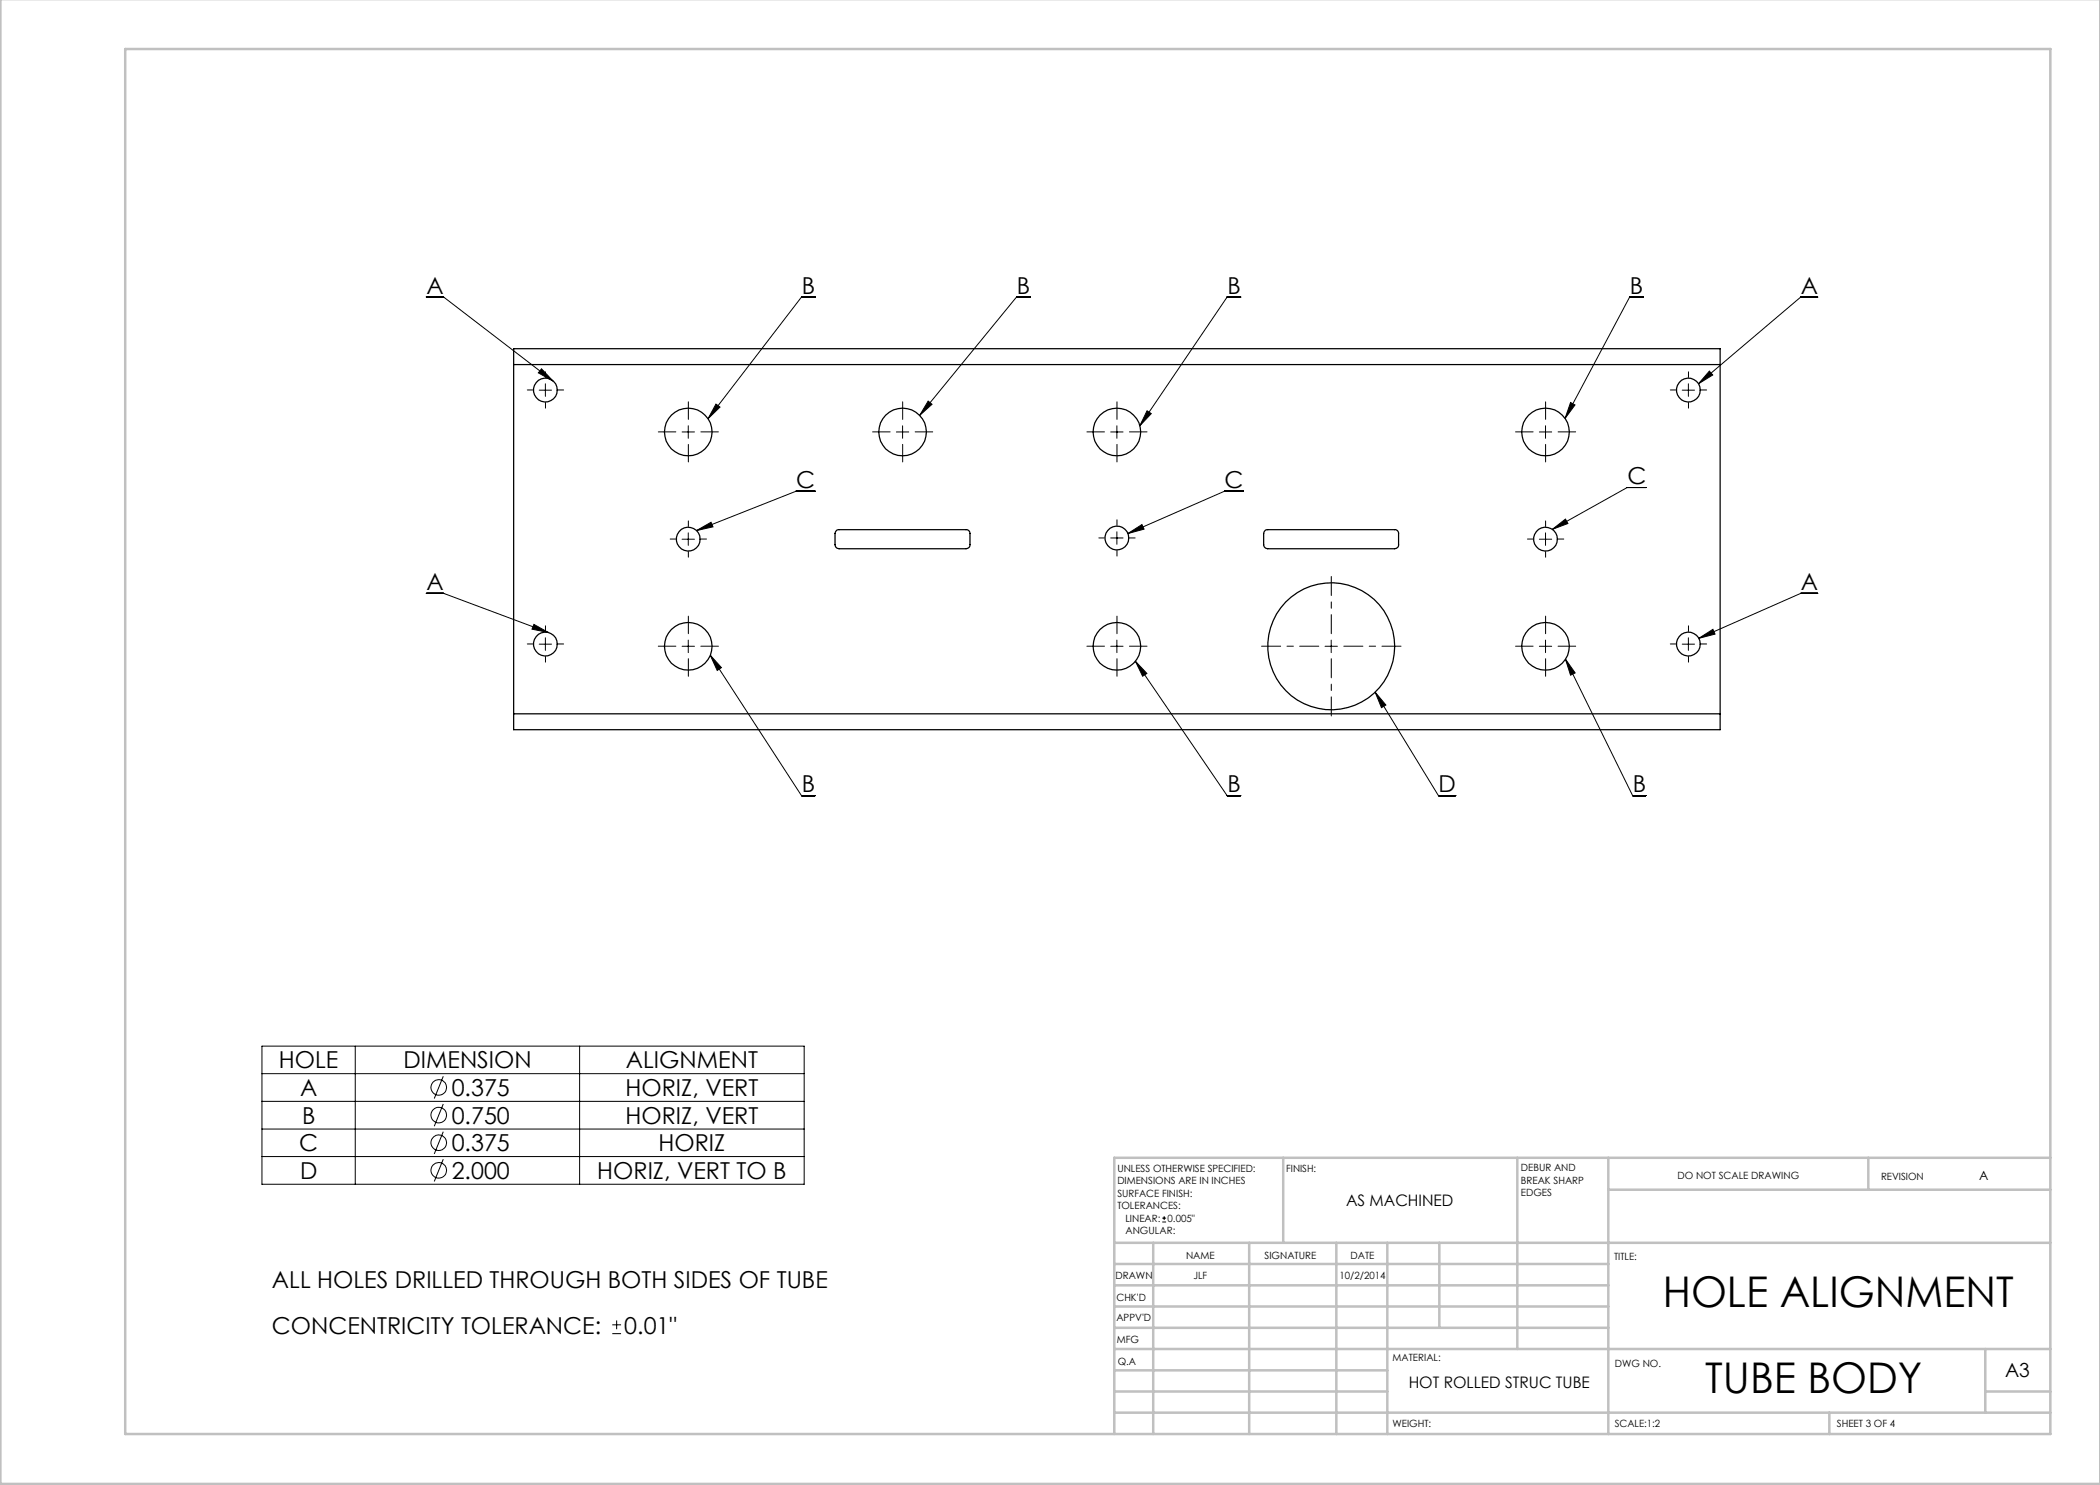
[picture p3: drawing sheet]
<svg xmlns="http://www.w3.org/2000/svg" width="420mm" height="297mm" viewBox="0 0 420 297" stroke-linecap="round" stroke-linejoin="round" font-family="sans-serif">
<g fill="none" stroke="#000" stroke-width=".2">
<path d="M85.3 59.4h3.4l21.9 16.8M163 59.4h-2.7l-18.7 24.3M206 59.4h-2.7l-19.4 23.7M248.1 59.4h-2.7l-17.4 25.8M328.6 59.4h-2.7l-12.9 24.3M363.5 59.4h-3.3l-20.5 17.4M107.8 78h2.5M108.3 73.8l2.3 2.4-2.9-1.6zM109.1 76.8v2.5M336.4 78h2.5M337.7 76.8v2.5M341.9 74.2l.6 .8-2.8 1.8z"/>
<path d="M136.4 86.4h2.5M137.7 85.2v2.5M143.2 80.8l.8 .6-2.4 2.3zM163 98.2h-3.8l-19.9 7.9M179.3 86.4h2.5M180.5 85.2v2.5M185.6 80.2l.8 .7-2.5 2.2zM222.1 86.4h2.5M223.4 85.2v2.5M229.4 82.2l.9 .5-2.3 2.5zM248.7 98.2h-3.8l-19.3 8.5M307.9 86.4h2.4"/>
<path d="M309.1 85.2v2.5M314.1 80.5l.9 .5-2 2.7zM329.2 97.5h-3.8l-14.9 8.4M85.3 118.7h3.4l21 7.8M136.4 107.8h2.5M137.7 106.6v2.5M139.3 106.1l2.9-1.6 .4 .9zM222.1 107.6h2.5M223.4 106.4v2.5M225.6 106.7l2.8-1.8 .4 .9zM307.9 107.8h2.4M309.1 106.6v2.5"/>
<path d="M310.5 105.9l2.6-2.1 .5 .9zM363.5 118.7h-3.3l-20.4 9M106.8 124.9l2.9 1.6-3.3-.7zM107.8 128.8h2.5M109.1 127.6v2.5M136.4 129.3h2.5M137.7 128v2.5M142.1 131.1l2.2 2.4-.9 .6zM142.1 131.1l18.2 28h2.7M222.1 129.3h2.5M223.4 128v2.5M227.1 132.3l18.3 26.8h2.7"/>
<path d="M227.1 132.3l2.3 2.4-.9 .6zM265 129.3h2.5M266.2 128v2.5M275 138.4l2.2 2.6-.9 .5zM275 138.4l12.7 20.7h3.4M307.9 129.3h2.4M309.1 128v2.5M313.1 131.8l13.4 27.3h2.7M313.1 131.8l1.9 2.8-.9 .4zM336.4 128.8h2.5M337.7 127.6v2.5M339.8 127.7l2.8-1.8 .4 .9z"/>
<path d="M52.4 209.2h108.4v27.7h-108.4zM52.4 214.7h108.4M71 209.2v27.7M88.7 215.3l-1.8 4.4M115.9 209.2v27.7M52.4 220.3h108.4M52.4 225.8h108.4M52.4 231.3h108.4M88.7 220.8l-1.8 4.4M88.7 226.3l-1.8 4.5M88.7 231.8l-1.8 4.5M232.4 244.4h.8"/>
<path d="M232.4 243.6h.8M232.8 243.2v.8M122.4 266.7h1.8M122.4 265h1.8M123.3 264.1v1.7"/>
<circle cx="87.8" cy="217.5" r="1.56"/>
<circle cx="87.8" cy="234.1" r="1.56"/>
<circle cx="87.8" cy="223" r="1.55"/>
<circle cx="87.8" cy="228.6" r="1.55"/>
</g>
<g fill="none" stroke="#000" stroke-width=".2" stroke-dasharray="15.2 1.3 1.3 1.3">
<path d="M106.6 78h-1.1M109.1 75.5v-1.1M111.6 78h1.1M335.2 78h-1.1M337.7 75.5v-1.1M340.2 78h1.1M109.1 80.5v1.1M135.2 86.4h-3.5M137.7 83.9v-3.5M137.7 88.9v3.5M140.2 86.4h3.5M178 86.4h-3.5"/>
<path d="M180.5 83.9v-3.5M180.5 88.9v3.5M183 86.4h3.5M220.9 86.4h-3.5M223.4 83.9v-3.5M223.4 88.9v3.5M225.9 86.4h3.5M306.6 86.4h-3.5M309.1 83.9v-3.5M309.1 88.9v3.5M311.6 86.4h3.5M337.7 80.5v1.1"/>
<path d="M135.2 107.8h-1.2M137.7 105.3v-1.1M137.7 110.3v1.1M140.2 107.8h1.1M220.9 107.6h-1.1M223.4 105.1v-1.1M223.4 110.1v1.1M225.9 107.6h1.1M306.6 107.8h-1.1M309.1 105.3v-1.1M309.1 110.3v1.1M311.6 107.8h1.2"/>
<path d="M106.6 128.8h-1.1M109.1 126.3v-1.1M109.1 131.3v1.1M111.6 128.8h1.1M135.2 129.2h-3.5M137.7 126.7v-3.5M137.7 131.7v3.6M140.2 129.2h3.5M220.9 129.2h-3.5M223.4 126.7v-3.5M223.4 131.7v3.6M225.9 129.2h3.5"/>
<path d="M306.6 129.2h-3.5M309.1 126.7v-3.5M309.1 131.7v3.6M311.6 129.2h3.5M335.2 128.8h-1.1M337.7 126.3v-1.1M337.7 131.3v1.1M340.2 128.8h1.1"/>
</g>
<path d="M263.8 129.2h-11.5M266.3 126.7v-11.4M266.3 131.7v11.5M268.8 129.2h11.4" fill="none" stroke="#000" stroke-width=".2" stroke-dasharray="15.2 1.3 1.3 1.3" stroke-dashoffset="11.4"/>
<g fill="none" stroke="#c0c0c0" stroke-width=".5">
<path d="M.1 -.1v296.9h419.9M25 9.8h385.1v277h-385.1zM256.6 231.6v17M303.5 231.6v38.2M321.7 231.6v55.2M321.7 237.9h88.4M373.7 231.6v6.3M410.1 231.6h-187.3v55.2M222.8 248.6h187.3M222.8 257.1h98.9M222.8 252.8h98.9M230.6 248.6v38.2"/>
<path d="M249.8 248.6v38.2M267.3 248.6v38.2M277.5 248.6v38.2M287.9 248.6v17M222.8 265.6h98.9M222.8 261.3h98.9M222.8 278.3h54.7M222.8 274.1h54.7M222.8 269.8h187.3M397.1 278.3h13M397.1 269.8v12.7M222.8 282.5h187.3"/>
<path d="M365.9 282.5v4.3"/>
</g>
<path d="M108.3 73.8l2.3 2.4-2.9-1.6zM106.8 124.9l2.9 1.6-3.3-.7zM341.9 74.2l.6 .8-2.8 1.8zM339.8 127.7l2.8-1.8 .4 .9zM143.2 80.8l.8 .6-2.4 2.3zM142.1 131.1l2.2 2.4-.9 .6zM185.6 80.2l.8 .7-2.5 2.2zM229.4 82.2l.9 .5-2.3 2.5zM227.1 132.3l2.3 2.4-.9 .6zM314.1 80.5l.9 .5-2 2.7zM313.1 131.8l1.9 2.8-.9 .4zM275 138.4l2.2 2.6-.9 .5zM139.3 106.1l2.9-1.6 .4 .9zM225.6 106.7l2.8-1.8 .4 .9zM310.5 105.9l2.6-2.1 .5 .9z" fill="#000"/>
<g fill="none" stroke="#000" stroke-width=".25">
<path d="M102.7 72.9v-3.2h241.3v3.2M102.7 72.9v69.9M102.7 72.9h241.3M344 72.9v69.9M167.3 106.1l.4-.2h25.5a.73 .73 0 0 1 .8 .8v2.2a.78 .78 0 0 1-.8 .8h-25.4a.85 .85 0 0 1-.8-.8v-2.2zM253 106.1l.4-.2h25.5a.73 .73 0 0 1 .8 .8v2.2a.78 .78 0 0 1-.8 .8h-25.4a.85 .85 0 0 1-.8-.8v-2.2zM102.7 142.8v3.1h241.3v-3.1M102.7 142.8h241.3"/>
<circle cx="109.1" cy="78" r="2.38"/>
<circle cx="337.7" cy="78" r="2.38"/>
<circle cx="137.7" cy="86.4" r="4.8"/>
<circle cx="180.5" cy="86.4" r="4.8"/>
<circle cx="223.4" cy="86.4" r="4.8"/>
<circle cx="309.1" cy="86.4" r="4.8"/>
<circle cx="137.6" cy="107.8" r="2.38"/>
<circle cx="223.4" cy="107.6" r="2.37"/>
<circle cx="309.1" cy="107.8" r="2.38"/>
<circle cx="109.1" cy="128.8" r="2.38"/>
<circle cx="137.7" cy="129.2" r="4.8"/>
<circle cx="223.4" cy="129.2" r="4.8"/>
<circle cx="266.2" cy="129.3" r="12.7"/>
<circle cx="309.1" cy="129.2" r="4.8"/>
<circle cx="337.7" cy="128.8" r="2.38"/>
</g>
<g font-size="8.5">
<text x="332.6" y="261.5">HOLE ALIGNMENT</text>
<text x="341.1" y="278.5">TUBE BODY</text>
</g>
<g font-size="4.7">
<text x="85.3" y="58.8">A</text>
<text x="160.4" y="58.8">B</text>
<text x="203.4" y="58.8">B</text>
<text x="245.5" y="58.8">B</text>
<text x="326" y="58.8">B</text>
<text x="360.2" y="58.8">A</text>
<text x="159.3" y="97.6">C</text>
<text x="244.9" y="97.6">C</text>
<text x="325.5" y="96.9">C</text>
<text x="85.3" y="118">A</text>
<text x="360.2" y="118">A</text>
<text x="160.4" y="158.5">B</text>
<text x="245.5" y="158.5">B</text>
<text x="287.7" y="158.5">D</text>
<text x="326.6" y="158.5">B</text>
<text x="55.8" y="213.6">HOLE</text>
<text x="80.7" y="213.6">DIMENSION</text>
<text x="125.2" y="213.6">ALIGNMENT</text>
<text x="60" y="219.2">A</text>
<text x="90.3" y="219.2">0.375</text>
<text x="125.1" y="219.2">HORIZ, VERT</text>
<text x="60.4" y="224.8">B</text>
<text x="90.3" y="224.8">0.750</text>
<text x="125.1" y="224.8">HORIZ, VERT</text>
<text x="59.8" y="230.3">C</text>
<text x="90.3" y="230.3">0.375</text>
<text x="131.7" y="230.3">HORIZ</text>
<text x="60" y="235.8">D</text>
<text x="90.3" y="235.8">2.000</text>
<text x="119.5" y="235.8">HORIZ, VERT TO B</text>
<text x="54.4" y="257.7">ALL HOLES DRILLED THROUGH BOTH SIDES OF TUBE</text>
<text x="54.4" y="266.7">CONCENTRICITY TOLERANCE:</text>
<text x="124.9" y="266.7">0.01&quot;</text>
</g>
<text font-size="3.9" x="401" y="275.4">A3</text>
<g font-size="3.2">
<text x="269.2" y="241.2">AS MACHINED</text>
<text x="281.7" y="277.7">HOT ROLLED STRUC TUBE</text>
</g>
<text font-size="2.5" x="395.8" y="235.9">A</text>
<g font-size="2">
<text x="223.5" y="234.4">UNLESS OTHERWISE SPECIFIED:</text>
<text x="223.5" y="236.9">DIMENSIONS ARE IN INCHES</text>
<text x="223.5" y="239.4">SURFACE FINISH:</text>
<text x="257.2" y="234.4">FINISH:</text>
<text x="304.2" y="234.3">DEBUR AND</text>
<text x="304.2" y="236.8">BREAK SHARP</text>
<text x="304.2" y="239.3">EDGES</text>
<text x="335.5" y="235.8">DO NOT SCALE DRAWING</text>
<text x="376.2" y="236">REVISION</text>
<text x="223.5" y="241.9">TOLERANCES:</text>
<text x="225.1" y="244.4">LINEAR:</text>
<text x="233.5" y="244.4">0.005&quot;</text>
<text x="225.1" y="246.9">ANGULAR:</text>
<text x="237.2" y="251.8">NAME</text>
<text x="252.9" y="251.7">SIGNATURE</text>
<text x="270.1" y="251.7">DATE</text>
<text x="223.1" y="255.9">DRAWN</text>
<text x="238.7" y="255.9">JLF</text>
<text x="267.9" y="255.7">10/2/2014</text>
<text x="322.8" y="252">TITLE:</text>
<text x="223.3" y="260.1">CHK'D</text>
<text x="223.3" y="264.2">APPV'D</text>
<text x="223.3" y="268.6">MFG</text>
<text x="223.5" y="272.9">Q.A</text>
<text x="278.5" y="272.3">MATERIAL:</text>
<text x="323" y="273.4">DWG NO.</text>
<text x="278.5" y="285.3">WEIGHT:</text>
<text x="323" y="285.4">SCALE:1:2</text>
<text x="367.4" y="285.4">SHEET 3 OF 4</text>
</g>
</svg>
